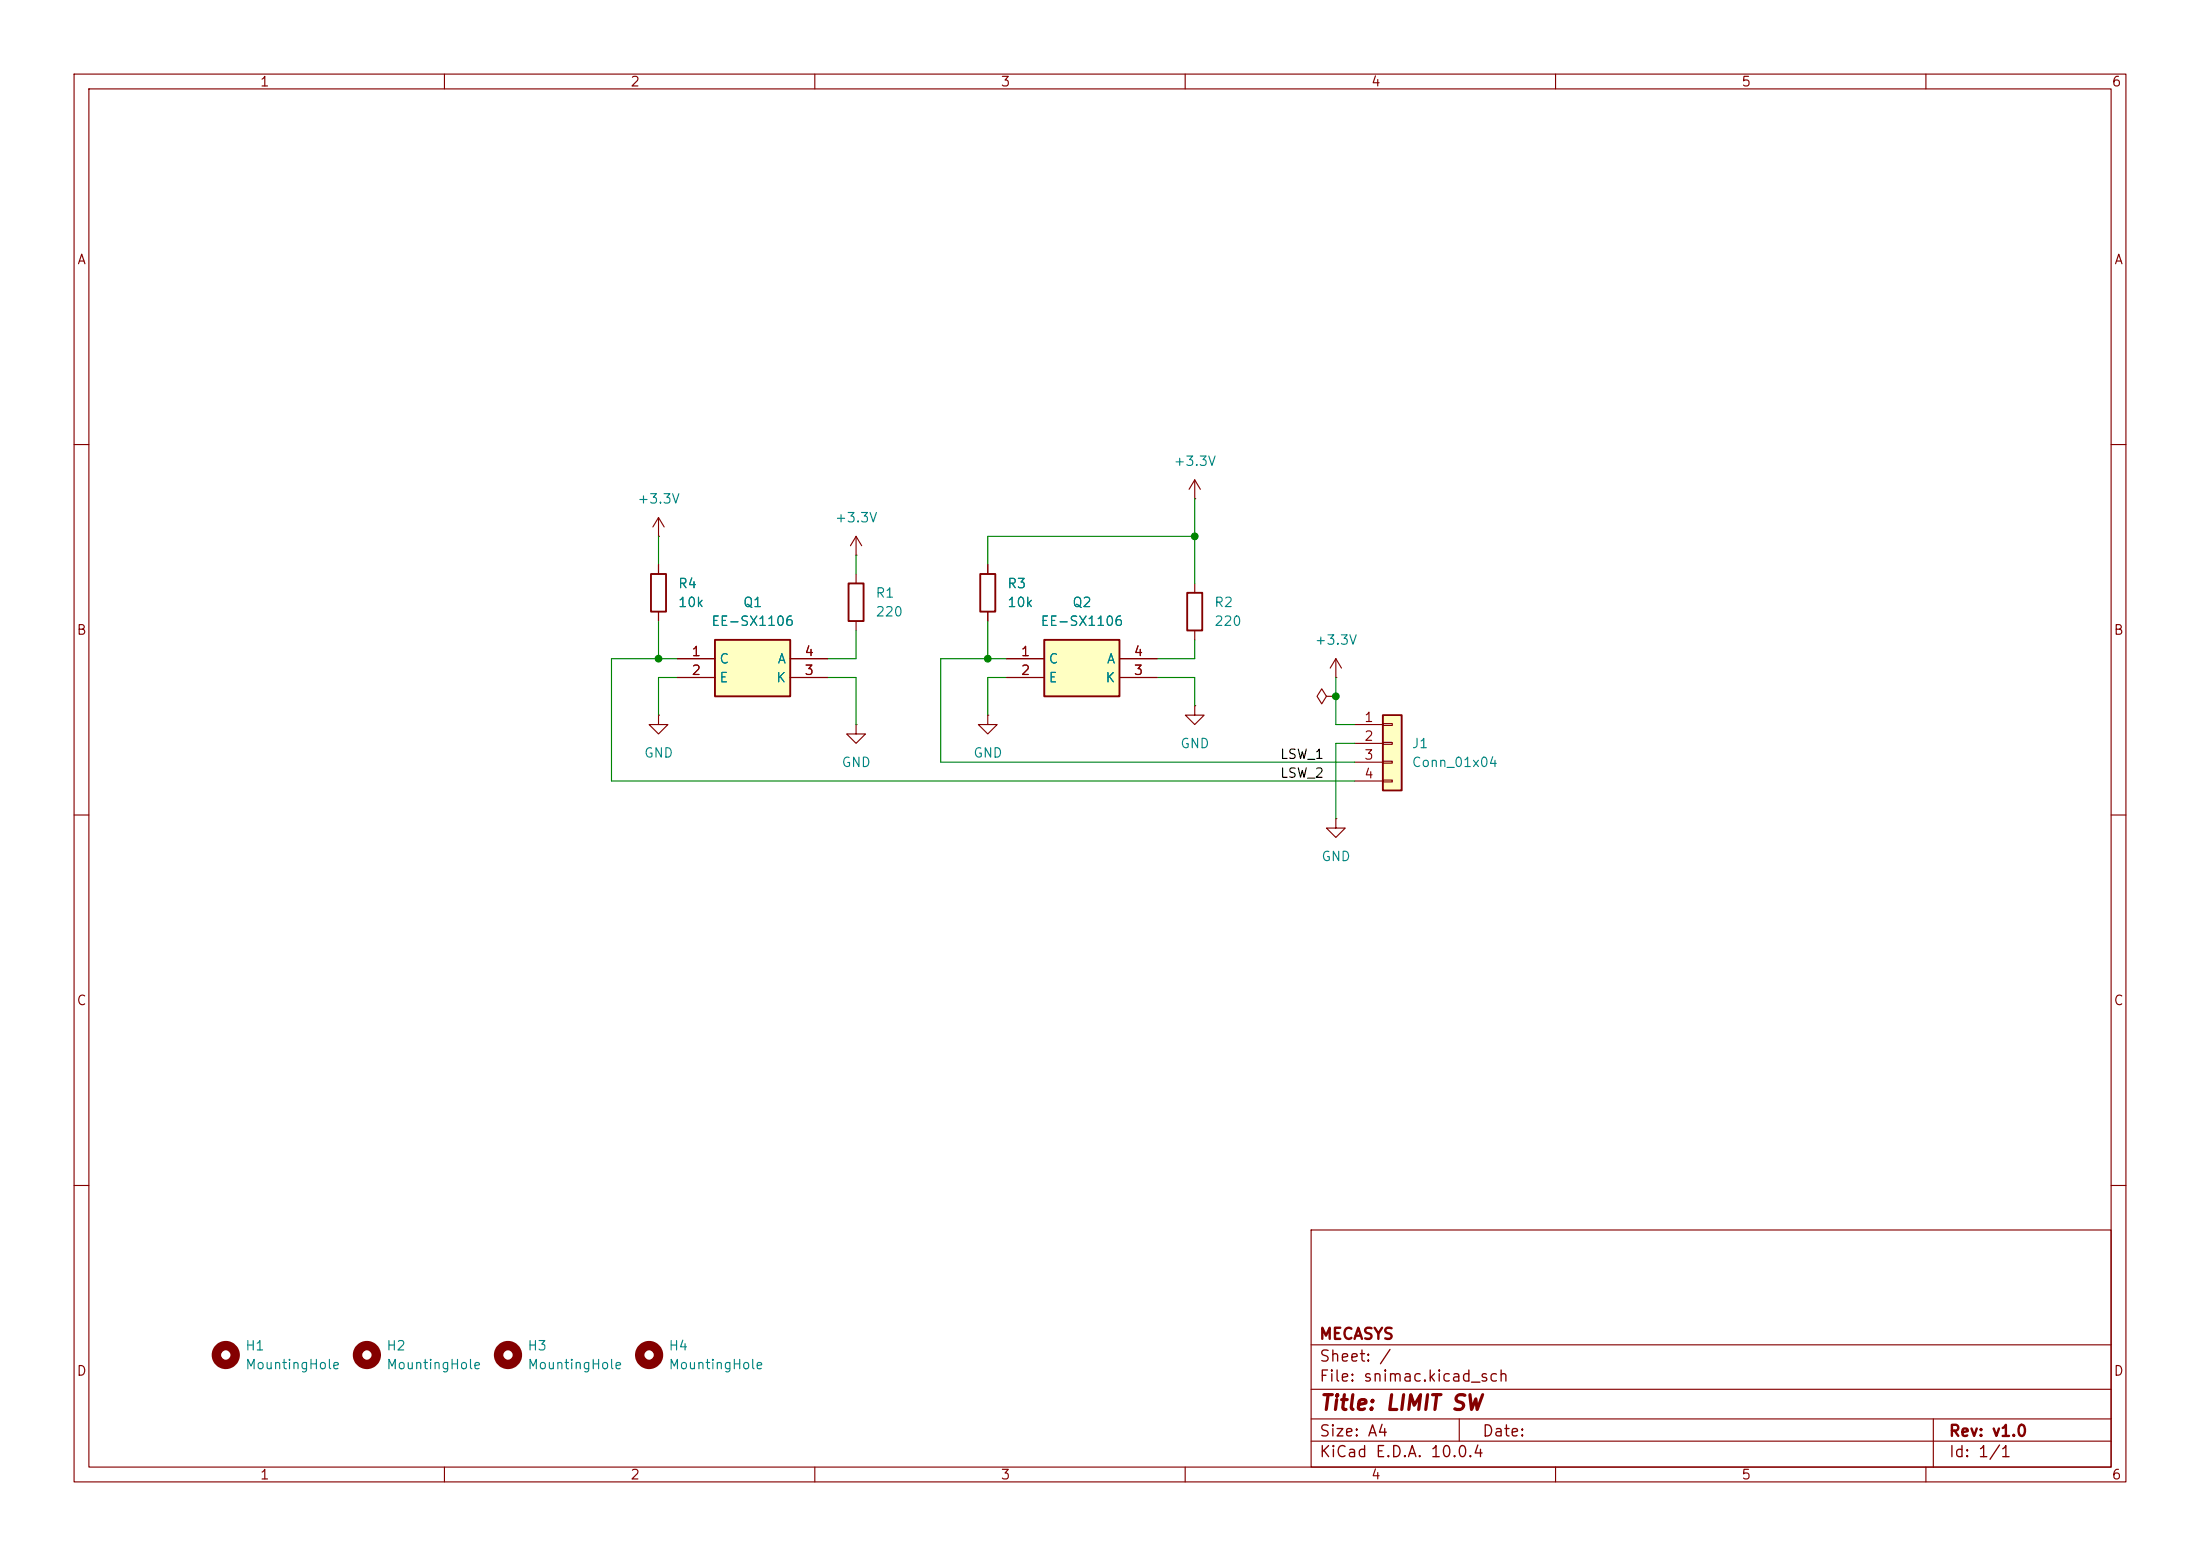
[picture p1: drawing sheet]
(kicad_sch
 (version 20260306)
 (generator "eeschema")
 (generator_version "10.0")
 (paper "A4")
 (title_block
  (title "LIMIT SW")
  (rev "v1.0")
  (company "MECASYS"))
 (lib_symbols
  (symbol "Connector_Generic:Conn_01x04"
   (pin_names
    (offset 1.016) (hide yes)) (exclude_from_sim no) (in_bom yes) (on_board yes)
   (in_pos_files yes)
   (duplicate_pin_numbers_are_jumpers no)
   (property "Reference" "J" (at 0 5.08 0) (show_name no) (do_not_autoplace no) (effects (font (size 1.27 1.27))))
   (property "Value" "Conn_01x04" (at 0 -7.62 0) (show_name no) (do_not_autoplace no) (effects (font (size 1.27 1.27))))
   (property "Footprint" "" (at 0 0 0) (show_name no) (do_not_autoplace no) (hide yes) (effects (font (size 1.27 1.27))))
   (property "Datasheet" "" (at 0 0 0) (show_name no) (do_not_autoplace no) (hide yes) (effects (font (size 1.27 1.27))))
   (property "Description" "Generic connector, single row, 01x04, script generated (kicad-library-utils/schlib/autogen/connector/)" (at 0 0 0) (show_name no) (do_not_autoplace no) (hide yes) (effects (font (size 1.27 1.27))))
   (symbol "Conn_01x04_1_1"
    (rectangle (start -1.27 3.81) (end 1.27 -6.35) (stroke (width 0.254) (type default)) (fill (type background)))
    (rectangle (start -1.27 2.667) (end 0 2.413) (stroke (width 0.1524) (type default)) (fill (type none)))
    (rectangle (start -1.27 0.127) (end 0 -0.127) (stroke (width 0.1524) (type default)) (fill (type none)))
    (rectangle (start -1.27 -2.413) (end 0 -2.667) (stroke (width 0.1524) (type default)) (fill (type none)))
    (rectangle (start -1.27 -4.953) (end 0 -5.207) (stroke (width 0.1524) (type default)) (fill (type none)))
    (pin passive line (at -5.08 2.54 0) (length 3.81) (name "Pin_1" (effects (font (size 1.27 1.27)))) (number "1" (effects (font (size 1.27 1.27)))))
    (pin passive line (at -5.08 0 0) (length 3.81) (name "Pin_2" (effects (font (size 1.27 1.27)))) (number "2" (effects (font (size 1.27 1.27)))))
    (pin passive line (at -5.08 -2.54 0) (length 3.81) (name "Pin_3" (effects (font (size 1.27 1.27)))) (number "3" (effects (font (size 1.27 1.27)))))
    (pin passive line (at -5.08 -5.08 0) (length 3.81) (name "Pin_4" (effects (font (size 1.27 1.27)))) (number "4" (effects (font (size 1.27 1.27))))))
   (embedded_fonts no))
  (symbol "Device:R"
   (pin_numbers (hide yes))
   (pin_names
    (offset 0)) (exclude_from_sim no) (in_bom yes) (on_board yes)
   (in_pos_files yes)
   (duplicate_pin_numbers_are_jumpers no)
   (property "Reference" "R" (at 2.032 0 90) (show_name no) (do_not_autoplace no) (effects (font (size 1.27 1.27))))
   (property "Value" "R" (at 0 0 90) (show_name no) (do_not_autoplace no) (effects (font (size 1.27 1.27))))
   (property "Footprint" "" (at -1.778 0 90) (show_name no) (do_not_autoplace no) (hide yes) (effects (font (size 1.27 1.27))))
   (property "Datasheet" "" (at 0 0 0) (show_name no) (do_not_autoplace no) (hide yes) (effects (font (size 1.27 1.27))))
   (property "Description" "Resistor" (at 0 0 0) (show_name no) (do_not_autoplace no) (hide yes) (effects (font (size 1.27 1.27))))
   (symbol "R_0_1"
    (rectangle (start -1.016 -2.54) (end 1.016 2.54) (stroke (width 0.254) (type default)) (fill (type none))))
   (symbol "R_1_1"
    (pin passive line (at 0 3.81 270) (length 1.27) (name "" (effects (font (size 1.27 1.27)))) (number "1" (effects (font (size 1.27 1.27)))))
    (pin passive line (at 0 -3.81 90) (length 1.27) (name "" (effects (font (size 1.27 1.27)))) (number "2" (effects (font (size 1.27 1.27))))))
   (embedded_fonts no))
  (symbol "Mechanical:MountingHole"
   (pin_names
    (offset 1.016)) (exclude_from_sim no) (in_bom no) (on_board yes)
   (in_pos_files yes)
   (duplicate_pin_numbers_are_jumpers no)
   (property "Reference" "H" (at 0 5.08 0) (show_name no) (do_not_autoplace no) (effects (font (size 1.27 1.27))))
   (property "Value" "MountingHole" (at 0 3.175 0) (show_name no) (do_not_autoplace no) (effects (font (size 1.27 1.27))))
   (property "Footprint" "" (at 0 0 0) (show_name no) (do_not_autoplace no) (hide yes) (effects (font (size 1.27 1.27))))
   (property "Datasheet" "" (at 0 0 0) (show_name no) (do_not_autoplace no) (hide yes) (effects (font (size 1.27 1.27))))
   (property "Description" "Mounting Hole without connection" (at 0 0 0) (show_name no) (do_not_autoplace no) (hide yes) (effects (font (size 1.27 1.27))))
   (symbol "MountingHole_0_1"
    (circle (center 0 0) (radius 1.27) (stroke (width 1.27) (type default)) (fill (type none))))
   (embedded_fonts no))
  (symbol "_my_sensors:EE-SX1106" (exclude_from_sim no) (in_bom yes) (on_board yes)
   (in_pos_files yes)
   (duplicate_pin_numbers_are_jumpers no)
   (property "Reference" "Q" (at 16.51 7.62 0) (show_name no) (do_not_autoplace no) (effects (font (size 1.27 1.27)) (justify left top)))
   (property "Value" "EE-SX1106" (at 16.51 5.08 0) (show_name no) (do_not_autoplace no) (effects (font (size 1.27 1.27)) (justify left top)))
   (property "Footprint" "_my_switches:EESX1106" (at 16.51 -94.92 0) (show_name no) (do_not_autoplace no) (hide yes) (effects (font (size 1.27 1.27)) (justify left top)))
   (property "Datasheet" "https://components.omron.com/sites/components.omron.com.us/files/datasheet_pdf/E528-E1.pdf" (at 16.51 -194.92 0) (show_name no) (do_not_autoplace no) (hide yes) (effects (font (size 1.27 1.27)) (justify left top)))
   (property "Description" "Optical Sensors Continuous Bundle 0.118\" (3mm) Phototransistor PCB Mounting , 30V , 50mA , 80mW , -25C ~ 85C" (at 0 0 0) (show_name no) (do_not_autoplace no) (hide yes) (effects (font (size 1.27 1.27))))
   (property "Height" "5.6" (at 16.51 -394.92 0) (show_name no) (do_not_autoplace no) (hide yes) (effects (font (size 1.27 1.27)) (justify left top)))
   (property "Manufacturer_Name" "OMRON Electronics" (at 16.51 -494.92 0) (show_name no) (do_not_autoplace no) (hide yes) (effects (font (size 1.27 1.27)) (justify left top)))
   (property "Manufacturer_Part_Number" "EE-SX1106" (at 16.51 -594.92 0) (show_name no) (do_not_autoplace no) (hide yes) (effects (font (size 1.27 1.27)) (justify left top)))
   (property "Mouser Part Number" "653-EE-SX1106" (at 16.51 -694.92 0) (show_name no) (do_not_autoplace no) (hide yes) (effects (font (size 1.27 1.27)) (justify left top)))
   (property "Mouser Price/Stock" "https://www.mouser.co.uk/ProductDetail/Omron-Electronics/EE-SX1106?qs=Pjd0UV7BHP%252BQo0Cjv0qf4g%3D%3D" (at 16.51 -794.92 0) (show_name no) (do_not_autoplace no) (hide yes) (effects (font (size 1.27 1.27)) (justify left top)))
   (property "Arrow Part Number" "EE-SX1106" (at 16.51 -894.92 0) (show_name no) (do_not_autoplace no) (hide yes) (effects (font (size 1.27 1.27)) (justify left top)))
   (property "Arrow Price/Stock" "https://www.arrow.com/en/products/eesx1106/omron.html?utm_currency=USD&region=europe" (at 16.51 -994.92 0) (show_name no) (do_not_autoplace no) (hide yes) (effects (font (size 1.27 1.27)) (justify left top)))
   (symbol "EE-SX1106_1_1"
    (rectangle (start 5.08 2.54) (end 15.24 -5.08) (stroke (width 0.254) (type default)) (fill (type background)))
    (pin passive line (at 0 0 0) (length 5.08) (name "C" (effects (font (size 1.27 1.27)))) (number "1" (effects (font (size 1.27 1.27)))))
    (pin passive line (at 0 -2.54 0) (length 5.08) (name "E" (effects (font (size 1.27 1.27)))) (number "2" (effects (font (size 1.27 1.27)))))
    (pin passive line (at 20.32 -2.54 180) (length 5.08) (name "K" (effects (font (size 1.27 1.27)))) (number "3" (effects (font (size 1.27 1.27)))))
    (pin passive line (at 20.32 0 180) (length 5.08) (name "A" (effects (font (size 1.27 1.27)))) (number "4" (effects (font (size 1.27 1.27))))))
   (embedded_fonts no))
  (symbol "power:+3.3V"
   (power global)
   (pin_numbers (hide yes))
   (pin_names
    (offset 0) (hide yes)) (exclude_from_sim no) (in_bom yes) (on_board yes)
   (in_pos_files yes)
   (duplicate_pin_numbers_are_jumpers no)
   (property "Reference" "#PWR" (at 0 -3.81 0) (show_name no) (do_not_autoplace no) (hide yes) (effects (font (size 1.27 1.27))))
   (property "Value" "+3.3V" (at 0 3.556 0) (show_name no) (do_not_autoplace no) (effects (font (size 1.27 1.27))))
   (property "Footprint" "" (at 0 0 0) (show_name no) (do_not_autoplace no) (hide yes) (effects (font (size 1.27 1.27))))
   (property "Datasheet" "" (at 0 0 0) (show_name no) (do_not_autoplace no) (hide yes) (effects (font (size 1.27 1.27))))
   (property "Description" "Power symbol creates a global label with name \"+3.3V\"" (at 0 0 0) (show_name no) (do_not_autoplace no) (hide yes) (effects (font (size 1.27 1.27))))
   (symbol "+3.3V_0_1"
    (polyline (pts (xy -0.762 1.27) (xy 0 2.54)) (stroke (width 0) (type default)) (fill (type none)))
    (polyline (pts (xy 0 2.54) (xy 0.762 1.27)) (stroke (width 0) (type default)) (fill (type none)))
    (polyline (pts (xy 0 0) (xy 0 2.54)) (stroke (width 0) (type default)) (fill (type none))))
   (symbol "+3.3V_1_1"
    (pin power_in line (at 0 0 90) (length 0) (name "" (effects (font (size 1.27 1.27)))) (number "1" (effects (font (size 1.27 1.27))))))
   (embedded_fonts no))
  (symbol "power:GND"
   (power global)
   (pin_numbers (hide yes))
   (pin_names
    (offset 0) (hide yes)) (exclude_from_sim no) (in_bom yes) (on_board yes)
   (in_pos_files yes)
   (duplicate_pin_numbers_are_jumpers no)
   (property "Reference" "#PWR" (at 0 -6.35 0) (show_name no) (do_not_autoplace no) (hide yes) (effects (font (size 1.27 1.27))))
   (property "Value" "GND" (at 0 -3.81 0) (show_name no) (do_not_autoplace no) (effects (font (size 1.27 1.27))))
   (property "Footprint" "" (at 0 0 0) (show_name no) (do_not_autoplace no) (hide yes) (effects (font (size 1.27 1.27))))
   (property "Datasheet" "" (at 0 0 0) (show_name no) (do_not_autoplace no) (hide yes) (effects (font (size 1.27 1.27))))
   (property "Description" "Power symbol creates a global label with name \"GND\" , ground" (at 0 0 0) (show_name no) (do_not_autoplace no) (hide yes) (effects (font (size 1.27 1.27))))
   (symbol "GND_0_1"
    (polyline (pts (xy 0 0) (xy 0 -1.27) (xy 1.27 -1.27) (xy 0 -2.54) (xy -1.27 -1.27) (xy 0 -1.27)) (stroke (width 0) (type default)) (fill (type none))))
   (symbol "GND_1_1"
    (pin power_in line (at 0 0 270) (length 0) (name "" (effects (font (size 1.27 1.27)))) (number "1" (effects (font (size 1.27 1.27))))))
   (embedded_fonts no))
  (symbol "power:PWR_FLAG"
   (power global)
   (pin_numbers (hide yes))
   (pin_names
    (offset 0) (hide yes)) (exclude_from_sim no) (in_bom yes) (on_board yes)
   (in_pos_files yes)
   (duplicate_pin_numbers_are_jumpers no)
   (property "Reference" "#FLG" (at 0 1.905 0) (show_name no) (do_not_autoplace no) (hide yes) (effects (font (size 1.27 1.27))))
   (property "Value" "PWR_FLAG" (at 0 3.81 0) (show_name no) (do_not_autoplace no) (effects (font (size 1.27 1.27))))
   (property "Footprint" "" (at 0 0 0) (show_name no) (do_not_autoplace no) (hide yes) (effects (font (size 1.27 1.27))))
   (property "Datasheet" "" (at 0 0 0) (show_name no) (do_not_autoplace no) (hide yes) (effects (font (size 1.27 1.27))))
   (property "Description" "Special symbol for telling ERC where power comes from" (at 0 0 0) (show_name no) (do_not_autoplace no) (hide yes) (effects (font (size 1.27 1.27))))
   (symbol "PWR_FLAG_0_0"
    (pin power_out line (at 0 0 90) (length 0) (name "" (effects (font (size 1.27 1.27)))) (number "1" (effects (font (size 1.27 1.27))))))
   (symbol "PWR_FLAG_0_1"
    (polyline (pts (xy 0 0) (xy 0 1.27) (xy -1.016 1.905) (xy 0 2.54) (xy 1.016 1.905) (xy 0 1.27)) (stroke (width 0) (type default)) (fill (type none))))
   (embedded_fonts no)))
 (junction
  (at 88.9 88.9)
  (diameter 0)
  (color 0 0 0 0))
 (junction
  (at 133.35 88.9)
  (diameter 0)
  (color 0 0 0 0))
 (junction
  (at 180.34 93.98)
  (diameter 0)
  (color 0 0 0 0))
 (junction
  (at 161.29 72.39)
  (diameter 0)
  (color 0 0 0 0))
 (wire
  (pts (xy 182.88 100.33) (xy 180.34 100.33))
  (stroke (width 0) (type default)))
 (wire
  (pts (xy 133.35 91.44) (xy 133.35 96.52))
  (stroke (width 0) (type default)))
 (wire
  (pts (xy 161.29 88.9) (xy 156.21 88.9))
  (stroke (width 0) (type default)))
 (wire
  (pts (xy 182.88 102.87) (xy 127 102.87))
  (stroke (width 0) (type default)))
 (wire
  (pts (xy 91.44 91.44) (xy 88.9 91.44))
  (stroke (width 0) (type default)))
 (wire
  (pts (xy 182.88 105.41) (xy 82.55 105.41))
  (stroke (width 0) (type default)))
 (wire
  (pts (xy 161.29 86.36) (xy 161.29 88.9))
  (stroke (width 0) (type default)))
 (wire
  (pts (xy 91.44 88.9) (xy 88.9 88.9))
  (stroke (width 0) (type default)))
 (wire
  (pts (xy 133.35 76.2) (xy 133.35 72.39))
  (stroke (width 0) (type default)))
 (wire
  (pts (xy 115.57 85.09) (xy 115.57 88.9))
  (stroke (width 0) (type default)))
 (wire
  (pts (xy 133.35 72.39) (xy 161.29 72.39))
  (stroke (width 0) (type default)))
 (wire
  (pts (xy 135.89 88.9) (xy 133.35 88.9))
  (stroke (width 0) (type default)))
 (wire
  (pts (xy 156.21 91.44) (xy 161.29 91.44))
  (stroke (width 0) (type default)))
 (wire
  (pts (xy 111.76 91.44) (xy 115.57 91.44))
  (stroke (width 0) (type default)))
 (wire
  (pts (xy 115.57 88.9) (xy 111.76 88.9))
  (stroke (width 0) (type default)))
 (wire
  (pts (xy 115.57 91.44) (xy 115.57 97.79))
  (stroke (width 0) (type default)))
 (wire
  (pts (xy 180.34 100.33) (xy 180.34 110.49))
  (stroke (width 0) (type default)))
 (wire
  (pts (xy 82.55 88.9) (xy 88.9 88.9))
  (stroke (width 0) (type default)))
 (wire
  (pts (xy 180.34 91.44) (xy 180.34 93.98))
  (stroke (width 0) (type default)))
 (wire
  (pts (xy 88.9 91.44) (xy 88.9 96.52))
  (stroke (width 0) (type default)))
 (wire
  (pts (xy 127 102.87) (xy 127 88.9))
  (stroke (width 0) (type default)))
 (wire
  (pts (xy 88.9 83.82) (xy 88.9 88.9))
  (stroke (width 0) (type default)))
 (wire
  (pts (xy 182.88 97.79) (xy 180.34 97.79))
  (stroke (width 0) (type default)))
 (wire
  (pts (xy 161.29 91.44) (xy 161.29 95.25))
  (stroke (width 0) (type default)))
 (wire
  (pts (xy 180.34 93.98) (xy 180.34 97.79))
  (stroke (width 0) (type default)))
 (wire
  (pts (xy 135.89 91.44) (xy 133.35 91.44))
  (stroke (width 0) (type default)))
 (wire
  (pts (xy 88.9 76.2) (xy 88.9 72.39))
  (stroke (width 0) (type default)))
 (wire
  (pts (xy 161.29 67.31) (xy 161.29 72.39))
  (stroke (width 0) (type default)))
 (wire
  (pts (xy 115.57 74.93) (xy 115.57 77.47))
  (stroke (width 0) (type default)))
 (wire
  (pts (xy 127 88.9) (xy 133.35 88.9))
  (stroke (width 0) (type default)))
 (wire
  (pts (xy 161.29 72.39) (xy 161.29 78.74))
  (stroke (width 0) (type default)))
 (wire
  (pts (xy 133.35 83.82) (xy 133.35 88.9))
  (stroke (width 0) (type default)))
 (wire
  (pts (xy 82.55 105.41) (xy 82.55 88.9))
  (stroke (width 0) (type default)))
 (label "LSW_1"
  (at 172.72 102.87 0)
  (effects (font (size 1.27 1.27)) (justify left bottom)))
 (label "LSW_2"
  (at 172.72 105.41 0)
  (effects (font (size 1.27 1.27)) (justify left bottom)))
 (symbol
  (lib_id "power:GND")
  (at 180.34 110.49 0)
  (unit 1)
  (body_style 1)
  (exclude_from_sim no)
  (in_bom yes)
  (on_board yes)
  (in_pos_files yes)
  (dnp no)
  (fields_autoplaced yes)
  (property "Reference" "#PWR06" (at 180.34 116.84 0) (hide yes) (show_name no) (do_not_autoplace no) (effects (font (size 1.27 1.27))))
  (property "Value" "GND" (at 180.34 115.57 0) (show_name no) (do_not_autoplace no) (effects (font (size 1.27 1.27))))
  (property "Footprint" "" (at 180.34 110.49 0) (hide yes) (show_name no) (do_not_autoplace no) (effects (font (size 1.27 1.27))))
  (property "Datasheet" "" (at 180.34 110.49 0) (hide yes) (show_name no) (do_not_autoplace no) (effects (font (size 1.27 1.27))))
  (property "Description" "Power symbol creates a global label with name \"GND\" , ground" (at 180.34 110.49 0) (hide yes) (show_name no) (do_not_autoplace no) (effects (font (size 1.27 1.27))))
  (pin "1"))
 (symbol
  (lib_id "_my_sensors:EE-SX1106")
  (at 91.44 88.9 0)
  (unit 1)
  (body_style 1)
  (exclude_from_sim no)
  (in_bom yes)
  (on_board yes)
  (in_pos_files yes)
  (dnp no)
  (fields_autoplaced yes)
  (property "Reference" "Q1" (at 101.6 81.28 0) (show_name no) (do_not_autoplace no) (effects (font (size 1.27 1.27))))
  (property "Value" "EE-SX1106" (at 101.6 83.82 0) (show_name no) (do_not_autoplace no) (effects (font (size 1.27 1.27))))
  (property "Footprint" "_my_switches:EESX1106" (at 107.95 183.82 0) (hide yes) (show_name no) (do_not_autoplace no) (effects (font (size 1.27 1.27)) (justify left top)))
  (property "Datasheet" "https://components.omron.com/sites/components.omron.com.us/files/datasheet_pdf/E528-E1.pdf" (at 107.95 283.82 0) (hide yes) (show_name no) (do_not_autoplace no) (effects (font (size 1.27 1.27)) (justify left top)))
  (property "Description" "Optical Sensors Continuous Bundle 0.118\" (3mm) Phototransistor PCB Mounting , 30V , 50mA , 80mW , -25C ~ 85C" (at 91.44 88.9 0) (hide yes) (show_name no) (do_not_autoplace no) (effects (font (size 1.27 1.27))))
  (property "Height" "5.6" (at 107.95 483.82 0) (hide yes) (show_name no) (do_not_autoplace no) (effects (font (size 1.27 1.27)) (justify left top)))
  (property "Manufacturer_Name" "OMRON Electronics" (at 107.95 583.82 0) (hide yes) (show_name no) (do_not_autoplace no) (effects (font (size 1.27 1.27)) (justify left top)))
  (property "Manufacturer_Part_Number" "EE-SX1106" (at 107.95 683.82 0) (hide yes) (show_name no) (do_not_autoplace no) (effects (font (size 1.27 1.27)) (justify left top)))
  (property "Mouser Part Number" "653-EE-SX1106" (at 107.95 783.82 0) (hide yes) (show_name no) (do_not_autoplace no) (effects (font (size 1.27 1.27)) (justify left top)))
  (property "Mouser Price/Stock" "https://www.mouser.co.uk/ProductDetail/Omron-Electronics/EE-SX1106?qs=Pjd0UV7BHP%252BQo0Cjv0qf4g%3D%3D" (at 107.95 883.82 0) (hide yes) (show_name no) (do_not_autoplace no) (effects (font (size 1.27 1.27)) (justify left top)))
  (property "Arrow Part Number" "EE-SX1106" (at 107.95 983.82 0) (hide yes) (show_name no) (do_not_autoplace no) (effects (font (size 1.27 1.27)) (justify left top)))
  (property "Arrow Price/Stock" "https://www.arrow.com/en/products/eesx1106/omron.html?utm_currency=USD&region=europe" (at 107.95 1083.82 0) (hide yes) (show_name no) (do_not_autoplace no) (effects (font (size 1.27 1.27)) (justify left top)))
  (pin "1")
  (pin "3")
  (pin "2")
  (pin "4"))
 (symbol
  (lib_id "Device:R")
  (at 161.29 82.55 0)
  (unit 1)
  (body_style 1)
  (exclude_from_sim no)
  (in_bom yes)
  (on_board yes)
  (in_pos_files yes)
  (dnp no)
  (fields_autoplaced yes)
  (property "Reference" "R2" (at 163.83 81.2799 0) (show_name no) (do_not_autoplace no) (effects (font (size 1.27 1.27)) (justify left)))
  (property "Value" "220" (at 163.83 83.8199 0) (show_name no) (do_not_autoplace no) (effects (font (size 1.27 1.27)) (justify left)))
  (property "Footprint" "Resistor_SMD:R_0805_2012Metric_Pad1.20x1.40mm_HandSolder" (at 159.512 82.55 90) (hide yes) (show_name no) (do_not_autoplace no) (effects (font (size 1.27 1.27))))
  (property "Datasheet" "" (at 161.29 82.55 0) (hide yes) (show_name no) (do_not_autoplace no) (effects (font (size 1.27 1.27))))
  (property "Description" "Resistor" (at 161.29 82.55 0) (hide yes) (show_name no) (do_not_autoplace no) (effects (font (size 1.27 1.27))))
  (pin "1")
  (pin "2"))
 (symbol
  (lib_id "Device:R")
  (at 133.35 80.01 0)
  (unit 1)
  (body_style 1)
  (exclude_from_sim no)
  (in_bom yes)
  (on_board yes)
  (in_pos_files yes)
  (dnp no)
  (fields_autoplaced yes)
  (property "Reference" "R3" (at 135.89 78.7399 0) (show_name no) (do_not_autoplace no) (effects (font (size 1.27 1.27)) (justify left)))
  (property "Value" "10k" (at 135.89 81.2799 0) (show_name no) (do_not_autoplace no) (effects (font (size 1.27 1.27)) (justify left)))
  (property "Footprint" "Resistor_SMD:R_0805_2012Metric_Pad1.20x1.40mm_HandSolder" (at 131.572 80.01 90) (hide yes) (show_name no) (do_not_autoplace no) (effects (font (size 1.27 1.27))))
  (property "Datasheet" "" (at 133.35 80.01 0) (hide yes) (show_name no) (do_not_autoplace no) (effects (font (size 1.27 1.27))))
  (property "Description" "Resistor" (at 133.35 80.01 0) (hide yes) (show_name no) (do_not_autoplace no) (effects (font (size 1.27 1.27))))
  (pin "1")
  (pin "2"))
 (symbol
  (lib_id "Device:R")
  (at 115.57 81.28 0)
  (unit 1)
  (body_style 1)
  (exclude_from_sim no)
  (in_bom yes)
  (on_board yes)
  (in_pos_files yes)
  (dnp no)
  (fields_autoplaced yes)
  (property "Reference" "R1" (at 118.11 80.0099 0) (show_name no) (do_not_autoplace no) (effects (font (size 1.27 1.27)) (justify left)))
  (property "Value" "220" (at 118.11 82.5499 0) (show_name no) (do_not_autoplace no) (effects (font (size 1.27 1.27)) (justify left)))
  (property "Footprint" "Resistor_SMD:R_0805_2012Metric_Pad1.20x1.40mm_HandSolder" (at 113.792 81.28 90) (hide yes) (show_name no) (do_not_autoplace no) (effects (font (size 1.27 1.27))))
  (property "Datasheet" "" (at 115.57 81.28 0) (hide yes) (show_name no) (do_not_autoplace no) (effects (font (size 1.27 1.27))))
  (property "Description" "Resistor" (at 115.57 81.28 0) (hide yes) (show_name no) (do_not_autoplace no) (effects (font (size 1.27 1.27))))
  (pin "1")
  (pin "2"))
 (symbol
  (lib_id "power:+3.3V")
  (at 88.9 72.39 0)
  (unit 1)
  (body_style 1)
  (exclude_from_sim no)
  (in_bom yes)
  (on_board yes)
  (in_pos_files yes)
  (dnp no)
  (fields_autoplaced yes)
  (property "Reference" "#PWR09" (at 88.9 76.2 0) (hide yes) (show_name no) (do_not_autoplace no) (effects (font (size 1.27 1.27))))
  (property "Value" "+3.3V" (at 88.9 67.31 0) (show_name no) (do_not_autoplace no) (effects (font (size 1.27 1.27))))
  (property "Footprint" "" (at 88.9 72.39 0) (hide yes) (show_name no) (do_not_autoplace no) (effects (font (size 1.27 1.27))))
  (property "Datasheet" "" (at 88.9 72.39 0) (hide yes) (show_name no) (do_not_autoplace no) (effects (font (size 1.27 1.27))))
  (property "Description" "Power symbol creates a global label with name \"+3.3V\"" (at 88.9 72.39 0) (hide yes) (show_name no) (do_not_autoplace no) (effects (font (size 1.27 1.27))))
  (pin "1"))
 (symbol
  (lib_id "Mechanical:MountingHole")
  (at 49.53 182.88 0)
  (unit 1)
  (body_style 1)
  (exclude_from_sim no)
  (in_bom no)
  (on_board yes)
  (in_pos_files yes)
  (dnp no)
  (fields_autoplaced yes)
  (property "Reference" "H2" (at 52.07 181.6099 0) (show_name no) (do_not_autoplace no) (effects (font (size 1.27 1.27)) (justify left)))
  (property "Value" "MountingHole" (at 52.07 184.1499 0) (show_name no) (do_not_autoplace no) (effects (font (size 1.27 1.27)) (justify left)))
  (property "Footprint" "MountingHole:MountingHole_2.5mm" (at 49.53 182.88 0) (hide yes) (show_name no) (do_not_autoplace no) (effects (font (size 1.27 1.27))))
  (property "Datasheet" "" (at 49.53 182.88 0) (hide yes) (show_name no) (do_not_autoplace no) (effects (font (size 1.27 1.27))))
  (property "Description" "Mounting Hole without connection" (at 49.53 182.88 0) (hide yes) (show_name no) (do_not_autoplace no) (effects (font (size 1.27 1.27)))))
 (symbol
  (lib_id "Device:R")
  (at 88.9 80.01 0)
  (unit 1)
  (body_style 1)
  (exclude_from_sim no)
  (in_bom yes)
  (on_board yes)
  (in_pos_files yes)
  (dnp no)
  (fields_autoplaced yes)
  (property "Reference" "R4" (at 91.44 78.7399 0) (show_name no) (do_not_autoplace no) (effects (font (size 1.27 1.27)) (justify left)))
  (property "Value" "10k" (at 91.44 81.2799 0) (show_name no) (do_not_autoplace no) (effects (font (size 1.27 1.27)) (justify left)))
  (property "Footprint" "Resistor_SMD:R_0805_2012Metric_Pad1.20x1.40mm_HandSolder" (at 87.122 80.01 90) (hide yes) (show_name no) (do_not_autoplace no) (effects (font (size 1.27 1.27))))
  (property "Datasheet" "" (at 88.9 80.01 0) (hide yes) (show_name no) (do_not_autoplace no) (effects (font (size 1.27 1.27))))
  (property "Description" "Resistor" (at 88.9 80.01 0) (hide yes) (show_name no) (do_not_autoplace no) (effects (font (size 1.27 1.27))))
  (pin "1")
  (pin "2"))
 (symbol
  (lib_id "power:GND")
  (at 133.35 96.52 0)
  (unit 1)
  (body_style 1)
  (exclude_from_sim no)
  (in_bom yes)
  (on_board yes)
  (in_pos_files yes)
  (dnp no)
  (fields_autoplaced yes)
  (property "Reference" "#PWR07" (at 133.35 102.87 0) (hide yes) (show_name no) (do_not_autoplace no) (effects (font (size 1.27 1.27))))
  (property "Value" "GND" (at 133.35 101.6 0) (show_name no) (do_not_autoplace no) (effects (font (size 1.27 1.27))))
  (property "Footprint" "" (at 133.35 96.52 0) (hide yes) (show_name no) (do_not_autoplace no) (effects (font (size 1.27 1.27))))
  (property "Datasheet" "" (at 133.35 96.52 0) (hide yes) (show_name no) (do_not_autoplace no) (effects (font (size 1.27 1.27))))
  (property "Description" "Power symbol creates a global label with name \"GND\" , ground" (at 133.35 96.52 0) (hide yes) (show_name no) (do_not_autoplace no) (effects (font (size 1.27 1.27))))
  (pin "1"))
 (symbol
  (lib_id "power:+3.3V")
  (at 115.57 74.93 0)
  (unit 1)
  (body_style 1)
  (exclude_from_sim no)
  (in_bom yes)
  (on_board yes)
  (in_pos_files yes)
  (dnp no)
  (fields_autoplaced yes)
  (property "Reference" "#PWR03" (at 115.57 78.74 0) (hide yes) (show_name no) (do_not_autoplace no) (effects (font (size 1.27 1.27))))
  (property "Value" "+3.3V" (at 115.57 69.85 0) (show_name no) (do_not_autoplace no) (effects (font (size 1.27 1.27))))
  (property "Footprint" "" (at 115.57 74.93 0) (hide yes) (show_name no) (do_not_autoplace no) (effects (font (size 1.27 1.27))))
  (property "Datasheet" "" (at 115.57 74.93 0) (hide yes) (show_name no) (do_not_autoplace no) (effects (font (size 1.27 1.27))))
  (property "Description" "Power symbol creates a global label with name \"+3.3V\"" (at 115.57 74.93 0) (hide yes) (show_name no) (do_not_autoplace no) (effects (font (size 1.27 1.27))))
  (pin "1"))
 (symbol
  (lib_id "Mechanical:MountingHole")
  (at 68.58 182.88 0)
  (unit 1)
  (body_style 1)
  (exclude_from_sim no)
  (in_bom no)
  (on_board yes)
  (in_pos_files yes)
  (dnp no)
  (fields_autoplaced yes)
  (property "Reference" "H3" (at 71.12 181.6099 0) (show_name no) (do_not_autoplace no) (effects (font (size 1.27 1.27)) (justify left)))
  (property "Value" "MountingHole" (at 71.12 184.1499 0) (show_name no) (do_not_autoplace no) (effects (font (size 1.27 1.27)) (justify left)))
  (property "Footprint" "MountingHole:MountingHole_2.5mm" (at 68.58 182.88 0) (hide yes) (show_name no) (do_not_autoplace no) (effects (font (size 1.27 1.27))))
  (property "Datasheet" "" (at 68.58 182.88 0) (hide yes) (show_name no) (do_not_autoplace no) (effects (font (size 1.27 1.27))))
  (property "Description" "Mounting Hole without connection" (at 68.58 182.88 0) (hide yes) (show_name no) (do_not_autoplace no) (effects (font (size 1.27 1.27)))))
 (symbol
  (lib_id "power:GND")
  (at 115.57 97.79 0)
  (unit 1)
  (body_style 1)
  (exclude_from_sim no)
  (in_bom yes)
  (on_board yes)
  (in_pos_files yes)
  (dnp no)
  (fields_autoplaced yes)
  (property "Reference" "#PWR04" (at 115.57 104.14 0) (hide yes) (show_name no) (do_not_autoplace no) (effects (font (size 1.27 1.27))))
  (property "Value" "GND" (at 115.57 102.87 0) (show_name no) (do_not_autoplace no) (effects (font (size 1.27 1.27))))
  (property "Footprint" "" (at 115.57 97.79 0) (hide yes) (show_name no) (do_not_autoplace no) (effects (font (size 1.27 1.27))))
  (property "Datasheet" "" (at 115.57 97.79 0) (hide yes) (show_name no) (do_not_autoplace no) (effects (font (size 1.27 1.27))))
  (property "Description" "Power symbol creates a global label with name \"GND\" , ground" (at 115.57 97.79 0) (hide yes) (show_name no) (do_not_autoplace no) (effects (font (size 1.27 1.27))))
  (pin "1"))
 (symbol
  (lib_id "Mechanical:MountingHole")
  (at 87.63 182.88 0)
  (unit 1)
  (body_style 1)
  (exclude_from_sim no)
  (in_bom no)
  (on_board yes)
  (in_pos_files yes)
  (dnp no)
  (fields_autoplaced yes)
  (property "Reference" "H4" (at 90.17 181.6099 0) (show_name no) (do_not_autoplace no) (effects (font (size 1.27 1.27)) (justify left)))
  (property "Value" "MountingHole" (at 90.17 184.1499 0) (show_name no) (do_not_autoplace no) (effects (font (size 1.27 1.27)) (justify left)))
  (property "Footprint" "MountingHole:MountingHole_2.5mm" (at 87.63 182.88 0) (hide yes) (show_name no) (do_not_autoplace no) (effects (font (size 1.27 1.27))))
  (property "Datasheet" "" (at 87.63 182.88 0) (hide yes) (show_name no) (do_not_autoplace no) (effects (font (size 1.27 1.27))))
  (property "Description" "Mounting Hole without connection" (at 87.63 182.88 0) (hide yes) (show_name no) (do_not_autoplace no) (effects (font (size 1.27 1.27)))))
 (symbol
  (lib_id "power:GND")
  (at 161.29 95.25 0)
  (unit 1)
  (body_style 1)
  (exclude_from_sim no)
  (in_bom yes)
  (on_board yes)
  (in_pos_files yes)
  (dnp no)
  (fields_autoplaced yes)
  (property "Reference" "#PWR02" (at 161.29 101.6 0) (hide yes) (show_name no) (do_not_autoplace no) (effects (font (size 1.27 1.27))))
  (property "Value" "GND" (at 161.29 100.33 0) (show_name no) (do_not_autoplace no) (effects (font (size 1.27 1.27))))
  (property "Footprint" "" (at 161.29 95.25 0) (hide yes) (show_name no) (do_not_autoplace no) (effects (font (size 1.27 1.27))))
  (property "Datasheet" "" (at 161.29 95.25 0) (hide yes) (show_name no) (do_not_autoplace no) (effects (font (size 1.27 1.27))))
  (property "Description" "Power symbol creates a global label with name \"GND\" , ground" (at 161.29 95.25 0) (hide yes) (show_name no) (do_not_autoplace no) (effects (font (size 1.27 1.27))))
  (pin "1"))
 (symbol
  (lib_id "_my_sensors:EE-SX1106")
  (at 135.89 88.9 0)
  (unit 1)
  (body_style 1)
  (exclude_from_sim no)
  (in_bom yes)
  (on_board yes)
  (in_pos_files yes)
  (dnp no)
  (fields_autoplaced yes)
  (property "Reference" "Q2" (at 146.05 81.28 0) (show_name no) (do_not_autoplace no) (effects (font (size 1.27 1.27))))
  (property "Value" "EE-SX1106" (at 146.05 83.82 0) (show_name no) (do_not_autoplace no) (effects (font (size 1.27 1.27))))
  (property "Footprint" "_my_switches:EESX1106" (at 152.4 183.82 0) (hide yes) (show_name no) (do_not_autoplace no) (effects (font (size 1.27 1.27)) (justify left top)))
  (property "Datasheet" "https://components.omron.com/sites/components.omron.com.us/files/datasheet_pdf/E528-E1.pdf" (at 152.4 283.82 0) (hide yes) (show_name no) (do_not_autoplace no) (effects (font (size 1.27 1.27)) (justify left top)))
  (property "Description" "Optical Sensors Continuous Bundle 0.118\" (3mm) Phototransistor PCB Mounting , 30V , 50mA , 80mW , -25C ~ 85C" (at 135.89 88.9 0) (hide yes) (show_name no) (do_not_autoplace no) (effects (font (size 1.27 1.27))))
  (property "Height" "5.6" (at 152.4 483.82 0) (hide yes) (show_name no) (do_not_autoplace no) (effects (font (size 1.27 1.27)) (justify left top)))
  (property "Manufacturer_Name" "OMRON Electronics" (at 152.4 583.82 0) (hide yes) (show_name no) (do_not_autoplace no) (effects (font (size 1.27 1.27)) (justify left top)))
  (property "Manufacturer_Part_Number" "EE-SX1106" (at 152.4 683.82 0) (hide yes) (show_name no) (do_not_autoplace no) (effects (font (size 1.27 1.27)) (justify left top)))
  (property "Mouser Part Number" "653-EE-SX1106" (at 152.4 783.82 0) (hide yes) (show_name no) (do_not_autoplace no) (effects (font (size 1.27 1.27)) (justify left top)))
  (property "Mouser Price/Stock" "https://www.mouser.co.uk/ProductDetail/Omron-Electronics/EE-SX1106?qs=Pjd0UV7BHP%252BQo0Cjv0qf4g%3D%3D" (at 152.4 883.82 0) (hide yes) (show_name no) (do_not_autoplace no) (effects (font (size 1.27 1.27)) (justify left top)))
  (property "Arrow Part Number" "EE-SX1106" (at 152.4 983.82 0) (hide yes) (show_name no) (do_not_autoplace no) (effects (font (size 1.27 1.27)) (justify left top)))
  (property "Arrow Price/Stock" "https://www.arrow.com/en/products/eesx1106/omron.html?utm_currency=USD&region=europe" (at 152.4 1083.82 0) (hide yes) (show_name no) (do_not_autoplace no) (effects (font (size 1.27 1.27)) (justify left top)))
  (pin "1")
  (pin "3")
  (pin "4")
  (pin "2"))
 (symbol
  (lib_id "power:PWR_FLAG")
  (at 180.34 93.98 90)
  (unit 1)
  (body_style 1)
  (exclude_from_sim no)
  (in_bom yes)
  (on_board yes)
  (in_pos_files yes)
  (dnp no)
  (fields_autoplaced yes)
  (property "Reference" "#FLG01" (at 178.435 93.98 0) (hide yes) (show_name no) (do_not_autoplace no) (effects (font (size 1.27 1.27))))
  (property "Value" "PWR_FLAG" (at 176.53 93.9799 90) (hide yes) (show_name no) (do_not_autoplace no) (effects (font (size 1.27 1.27)) (justify left)))
  (property "Footprint" "" (at 180.34 93.98 0) (hide yes) (show_name no) (do_not_autoplace no) (effects (font (size 1.27 1.27))))
  (property "Datasheet" "" (at 180.34 93.98 0) (hide yes) (show_name no) (do_not_autoplace no) (effects (font (size 1.27 1.27))))
  (property "Description" "Special symbol for telling ERC where power comes from" (at 180.34 93.98 0) (hide yes) (show_name no) (do_not_autoplace no) (effects (font (size 1.27 1.27))))
  (pin "1"))
 (symbol
  (lib_id "power:GND")
  (at 88.9 96.52 0)
  (unit 1)
  (body_style 1)
  (exclude_from_sim no)
  (in_bom yes)
  (on_board yes)
  (in_pos_files yes)
  (dnp no)
  (fields_autoplaced yes)
  (property "Reference" "#PWR08" (at 88.9 102.87 0) (hide yes) (show_name no) (do_not_autoplace no) (effects (font (size 1.27 1.27))))
  (property "Value" "GND" (at 88.9 101.6 0) (show_name no) (do_not_autoplace no) (effects (font (size 1.27 1.27))))
  (property "Footprint" "" (at 88.9 96.52 0) (hide yes) (show_name no) (do_not_autoplace no) (effects (font (size 1.27 1.27))))
  (property "Datasheet" "" (at 88.9 96.52 0) (hide yes) (show_name no) (do_not_autoplace no) (effects (font (size 1.27 1.27))))
  (property "Description" "Power symbol creates a global label with name \"GND\" , ground" (at 88.9 96.52 0) (hide yes) (show_name no) (do_not_autoplace no) (effects (font (size 1.27 1.27))))
  (pin "1"))
 (symbol
  (lib_id "Connector_Generic:Conn_01x04")
  (at 187.96 100.33 0)
  (unit 1)
  (body_style 1)
  (exclude_from_sim no)
  (in_bom yes)
  (on_board yes)
  (in_pos_files yes)
  (dnp no)
  (fields_autoplaced yes)
  (property "Reference" "J1" (at 190.5 100.3299 0) (show_name no) (do_not_autoplace no) (effects (font (size 1.27 1.27)) (justify left)))
  (property "Value" "Conn_01x04" (at 190.5 102.8699 0) (show_name no) (do_not_autoplace no) (effects (font (size 1.27 1.27)) (justify left)))
  (property "Footprint" "Connector_JST:JST_PH_B4B-PH-K_1x04_P2.00mm_Vertical" (at 187.96 100.33 0) (hide yes) (show_name no) (do_not_autoplace no) (effects (font (size 1.27 1.27))))
  (property "Datasheet" "" (at 187.96 100.33 0) (hide yes) (show_name no) (do_not_autoplace no) (effects (font (size 1.27 1.27))))
  (property "Description" "Generic connector, single row, 01x04, script generated (kicad-library-utils/schlib/autogen/connector/)" (at 187.96 100.33 0) (hide yes) (show_name no) (do_not_autoplace no) (effects (font (size 1.27 1.27))))
  (pin "3")
  (pin "1")
  (pin "4")
  (pin "2"))
 (symbol
  (lib_id "Mechanical:MountingHole")
  (at 30.48 182.88 0)
  (unit 1)
  (body_style 1)
  (exclude_from_sim no)
  (in_bom no)
  (on_board yes)
  (in_pos_files yes)
  (dnp no)
  (fields_autoplaced yes)
  (property "Reference" "H1" (at 33.02 181.6099 0) (show_name no) (do_not_autoplace no) (effects (font (size 1.27 1.27)) (justify left)))
  (property "Value" "MountingHole" (at 33.02 184.1499 0) (show_name no) (do_not_autoplace no) (effects (font (size 1.27 1.27)) (justify left)))
  (property "Footprint" "MountingHole:MountingHole_2.5mm" (at 30.48 182.88 0) (hide yes) (show_name no) (do_not_autoplace no) (effects (font (size 1.27 1.27))))
  (property "Datasheet" "" (at 30.48 182.88 0) (hide yes) (show_name no) (do_not_autoplace no) (effects (font (size 1.27 1.27))))
  (property "Description" "Mounting Hole without connection" (at 30.48 182.88 0) (hide yes) (show_name no) (do_not_autoplace no) (effects (font (size 1.27 1.27)))))
 (symbol
  (lib_id "power:+3.3V")
  (at 161.29 67.31 0)
  (unit 1)
  (body_style 1)
  (exclude_from_sim no)
  (in_bom yes)
  (on_board yes)
  (in_pos_files yes)
  (dnp no)
  (fields_autoplaced yes)
  (property "Reference" "#PWR01" (at 161.29 71.12 0) (hide yes) (show_name no) (do_not_autoplace no) (effects (font (size 1.27 1.27))))
  (property "Value" "+3.3V" (at 161.29 62.23 0) (show_name no) (do_not_autoplace no) (effects (font (size 1.27 1.27))))
  (property "Footprint" "" (at 161.29 67.31 0) (hide yes) (show_name no) (do_not_autoplace no) (effects (font (size 1.27 1.27))))
  (property "Datasheet" "" (at 161.29 67.31 0) (hide yes) (show_name no) (do_not_autoplace no) (effects (font (size 1.27 1.27))))
  (property "Description" "Power symbol creates a global label with name \"+3.3V\"" (at 161.29 67.31 0) (hide yes) (show_name no) (do_not_autoplace no) (effects (font (size 1.27 1.27))))
  (pin "1"))
 (symbol
  (lib_id "power:+3.3V")
  (at 180.34 91.44 0)
  (unit 1)
  (body_style 1)
  (exclude_from_sim no)
  (in_bom yes)
  (on_board yes)
  (in_pos_files yes)
  (dnp no)
  (fields_autoplaced yes)
  (property "Reference" "#PWR05" (at 180.34 95.25 0) (hide yes) (show_name no) (do_not_autoplace no) (effects (font (size 1.27 1.27))))
  (property "Value" "+3.3V" (at 180.34 86.36 0) (show_name no) (do_not_autoplace no) (effects (font (size 1.27 1.27))))
  (property "Footprint" "" (at 180.34 91.44 0) (hide yes) (show_name no) (do_not_autoplace no) (effects (font (size 1.27 1.27))))
  (property "Datasheet" "" (at 180.34 91.44 0) (hide yes) (show_name no) (do_not_autoplace no) (effects (font (size 1.27 1.27))))
  (property "Description" "Power symbol creates a global label with name \"+3.3V\"" (at 180.34 91.44 0) (hide yes) (show_name no) (do_not_autoplace no) (effects (font (size 1.27 1.27))))
  (pin "1"))
 (sheet_instances
  (path ""
   (page "1")))
 (embedded_fonts no))
